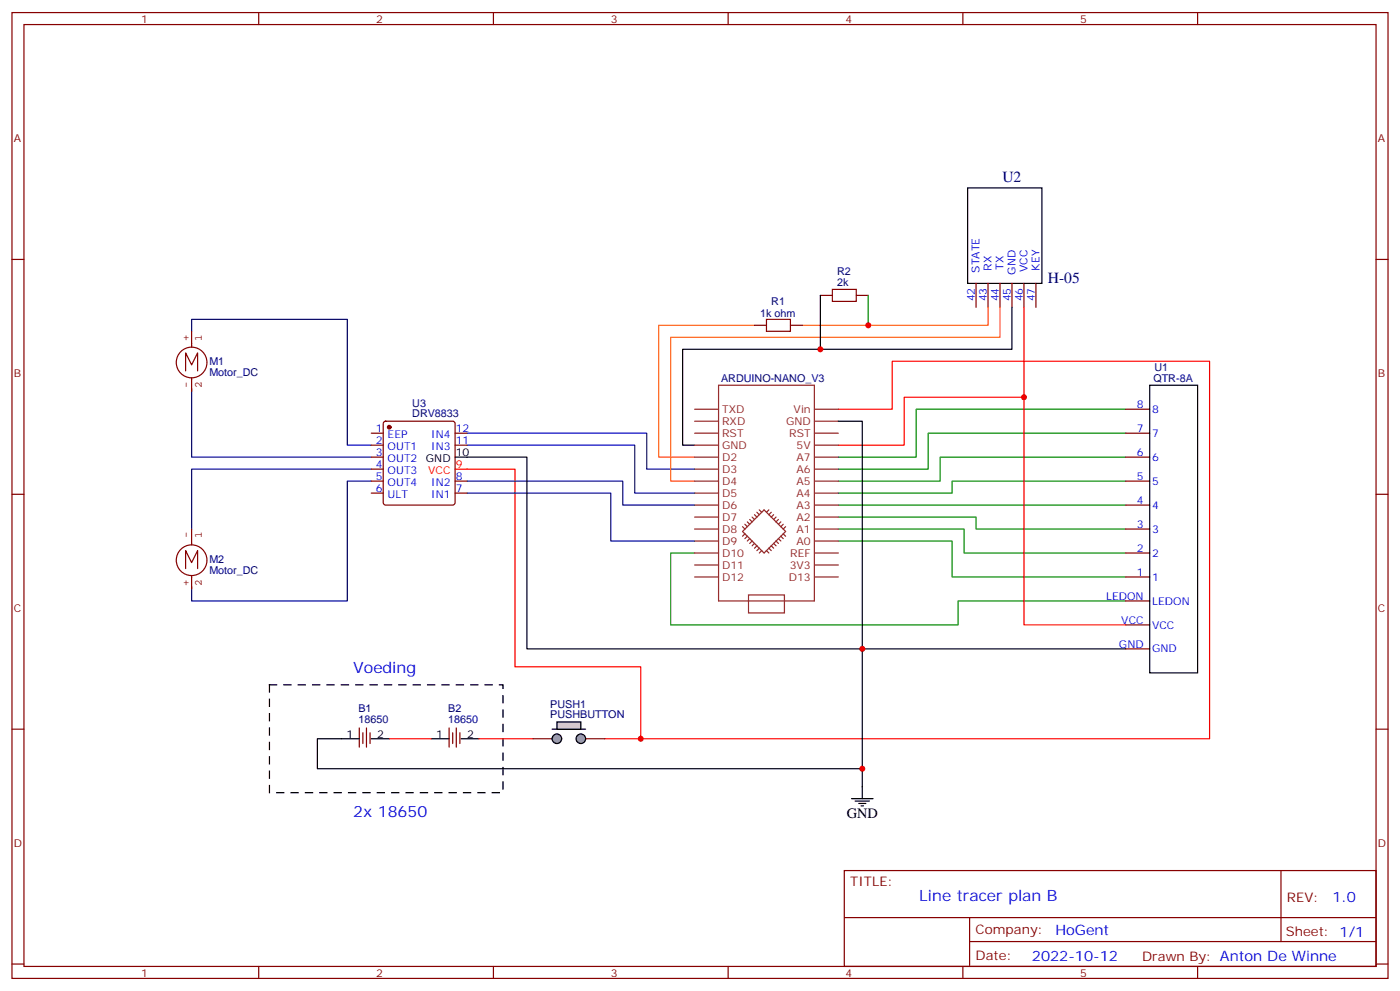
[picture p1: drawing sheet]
<svg xmlns="http://www.w3.org/2000/svg" width="412mm" height="292mm" viewBox="0 0 412 292" stroke-linecap="round" stroke-linejoin="round" font-family="sans-serif">
<g fill="none" stroke="#870000" stroke-width=".35">
<path d="M3.5 3.7h405.4v284.3h-405.4zM7.1 7.2h398.2v277.3h-398.2zM76.2 3.7v3.5M145.3 3.7v3.5M214.5 3.7v3.5M283.6 3.7v3.5M352.8 3.7v3.5M3.5 76.4h3.6M405.3 76.4h3.6M222.2 95.8h3.6M232.8 95.8h3.6M241.7 87h3.5"/>
<path d="M252.2 87h3.6M287.5 83.4v7.1M291 83.4v7.1M294.6 83.4v7.1M298.1 83.4v7.1M301.6 83.4v7.1M305.2 83.4v7.1M109.4 134.6h3.5M109.4 127.5h3.5M109.4 131.1h3.5M109.4 138.1h3.5M113.1 124.2l.5-.2h19.7l.5 .2 .3 .5v23.3l-.3 .5-.5 .2h-19.7l-.5-.2-.2-.5v-23.3z"/>
<path d="M134.1 127.5h3.5M134.1 131.1h3.5M331.6 134.6h7.1M331.6 127.5h7.1M331.6 120.5h7.1M3.5 145.5h3.6M109.4 141.6h3.5M109.4 145.2h3.5M134.1 141.6h3.5M134.1 145.2h3.5M331.6 155.8h7.1M331.6 148.7h7.1"/>
<path d="M331.6 141.6h7.1M405.3 145.5h3.6M331.6 169.9h7.1M331.6 162.8h7.1M331.6 176.9h7.1M331.6 184h7.1M331.6 191h7.1M3.5 214.7h3.6M105.8 214.3v5.7M106.9 215.7v3.2M107.9 214.3v5.7M109 215.7v3.2"/>
<path d="M132.3 214.3v5.7M133.3 215.7v3.2M134.4 214.3v5.7M135.5 215.7v3.2M157 217.5h7M171.1 217.5h7.1M405.3 214.7h3.6M248.7 256.3h156.6v28.2h-156.6zM377.3 256.3v20.9M248.7 270.1h156.5M285.6 277.2h119.6M285.6 270.1v14.2"/>
<path d="M3.5 283.8h3.6M76.2 284.5v3.5M145.3 284.5v3.5M214.5 284.5v3.5M283.6 284.5v3.5M352.8 284.5v3.5M405.3 283.8h3.6"/>
</g>
<path d="M285 55.3h21.9v28.1h-21.9zM241.7 87v15.8M298.1 90.5v12.3h-97v28.3h3.5M338.7 113.4h14.1v84.7h-14.1zM134.1 134.6h3.5M100.5 217.5h5.3M109.4 217.5h5.3M127 217.5h5.3M135.8 217.5h5.3" fill="none" stroke="#000" stroke-width=".35"/>
<path d="M301.6 90.5v26.4h-35.3v14.2h-19.4M301.6 116.9v67.1h30M134.1 138.1h17.6v58.2h37v21.2M246.9 120.5h15.9v-14.1h93.5v111.1h-178.1M114.7 217.5h12.3M141.1 217.5h15.9" fill="none" stroke="#f00" stroke-width=".35"/>
<path d="M79.4 201.6h68.8v31.8h-68.8z" fill="none" stroke="#000" stroke-width=".35" stroke-dasharray="2.1 2.1"/>
<path d="M255.8 87v8.8M331.6 134.6h-54.7v7h-30M331.6 127.5h-58.2v10.6h-26.5M331.6 120.5h-61.7v14.1h-23M246.9 159.3h33.6v10.6h51.1M246.9 155.8h37.1v7h47.6M246.9 152.2h40.6v3.6h44.1M246.9 148.7h84.7M331.6 141.6h-51.1v3.6h-33.6M204.6 162.8h-7v21.2h84.6v-7.1h49.4" fill="none" stroke="#008700" stroke-width=".35"/>
<path d="M56.4 97.5v-3.5h45.9v37.1h7.1M56.4 115.2v19.4h53M109.4 138.1h-53v17.7M137.6 127.5h52.9v10.6h14.1M137.6 131.1h49.4v14.1h17.6M109.4 141.6h-7.1v35.3h-45.9v-3.5M137.6 141.6h45.8v7.1h21.2M137.6 145.2h42.3v14.1h24.7" fill="none" stroke="#009" stroke-width=".35"/>
<path d="M222.2 95.8h-28.2v38.8h10.6M291 90.5v5.3h-54.6M294.6 90.5v8.8h-97v42.3h7" fill="none" stroke="#f60" stroke-width=".35"/>
<path d="M225.8 94h7v3.5h-7zM245.2 85.2h7v3.5h-7z" fill="none" stroke="#a10000" stroke-width=".35"/>
<g fill="none" stroke="#8c2424" stroke-width=".35">
<path d="M211.7 113.4h28.2v63.5h-28.2zM204.6 138.1h7.1M204.6 134.6h7.1M204.6 131.1h7.1M204.6 127.5h7.1M204.6 124h7.1M204.6 120.5h7.1M239.9 138.1h7M239.9 134.6h7M239.9 131.1h7M239.9 127.5h7M239.9 124h7"/>
<path d="M239.9 120.5h7M204.6 159.3h7.1M204.6 155.8h7.1M204.6 152.2h7.1M204.6 148.7h7.1M204.6 145.2h7.1M204.6 141.6h7.1M218.7 156.5l6.4-6.4 6.3 6.4-6.3 6.3zM218.7 155l.7 .8M219.4 154.3l.7 .7M219.4 157.2l-.7 .7M220.1 153.6l.7 .7"/>
<path d="M220.1 157.9l-.7 .7M220.8 152.9l.7 .7M220.8 158.6l-.7 .7M221.5 159.3l-.7 .7M221.5 152.2l.7 .7M222.2 151.5l.8 .7M222.2 160l-.7 .7M223 150.8l.7 .7M223.7 150.1l.7 .7M226.5 150.1l-.7 .7M227.2 150.8l-.7 .7M227.9 160l.7 .7"/>
<path d="M227.9 151.5l-.7 .7M228.6 159.3l.7 .7M228.6 152.2l-.7 .7M229.3 158.6l.7 .7M229.3 152.9l-.7 .7M230 157.9l.7 .7M230 153.6l-.7 .7M230.7 157.2l.7 .7M230.7 154.3l-.7 .7M231.4 155l-.7 .8M239.9 159.3h7M239.9 155.8h7"/>
<path d="M239.9 152.2h7M239.9 148.7h7M239.9 145.2h7M239.9 141.6h7M204.6 166.3h7.1M204.6 162.8h7.1M204.6 169.9h7.1M220.5 175.2h10.6v5.2h-10.6zM223 160.7l-.8 .7M223.7 161.4l-.7 .7M224.4 162.1l-.7 .7M225.8 162.1l.7 .7"/>
<path d="M226.5 161.4l.7 .7M227.2 160.7l.7 .7M239.9 166.3h7M239.9 162.8h7M239.9 169.9h7"/>
</g>
<circle cx="114.7" cy="125.8" r=".53" fill="#870000" stroke="#870000" stroke-width=".35"/>
<path d="M56.4 97.5v4.7M54.7 109.2v-5.3l1.7 3.5 1.8-3.5v5.3M56.4 111.2v4M61 106.7a4.5 4.5 0 0 0-6.5-4 4.5 4.5 0 0 0-.9 7.6 4.5 4.5 0 0 0 7.3-2.6l.1-.8M56.4 155.8v4.6M54.7 167.4v-5.3l1.7 3.5 1.8-3.5v5.3M56.4 169.4v4M61 164.9a4.5 4.5 0 0 0-6.5-4 4.5 4.5 0 0 0-.9 7.6 4.5 4.5 0 0 0 7.3-2.6l.1-.8" fill="none" stroke="#850000" stroke-width=".35"/>
<g fill="#999" stroke="#000" stroke-width=".35">
<circle cx="164" cy="217.5" r="1.41"/>
<circle cx="171.1" cy="217.5" r="1.41"/>
</g>
<path d="M162.6 214.7h9.9" fill="none" stroke="#000" stroke-width=".35"/>
<path d="M164 212.5h7.1v2.2h-7.1z" fill="#ccc" stroke="#000" stroke-width=".35"/>
<path d="M246.9 124h7.1v67h-98.8v-56.4h-17.6M331.6 191h-77.6v44.1M100.5 217.5h-7v8.8h160.5M250.8 235.1h6.4M251.9 235.8h4.2M252.9 236.5h2.2M253.6 237.2h.8" fill="none" stroke="#000" stroke-width=".35"/>
<g fill="#c00">
<circle cx="188.7" cy="217.5" r=".88"/>
<circle cx="255.8" cy="95.8" r=".88"/>
<circle cx="241.7" cy="102.8" r=".88"/>
<circle cx="254" cy="191" r=".88"/>
<circle cx="254" cy="226.3" r=".88"/>
<circle cx="301.6" cy="116.9" r=".88"/>
</g>
<g font-size="4.6" fill="#000080">
<text x="295.3" y="53.4">U2</text>
<text x="308.7" y="83.4">H-05</text>
</g>
<g font-size="4.6" fill="#00f">
<text x="104.1" y="198.1">Voeding</text>
<text x="104.1" y="240.4">2x 18650</text>
<text x="270.8" y="265.3">Line tracer plan B</text>
</g>
<text font-size="4.2" x="249.4" y="240.8">GND</text>
<g font-size="4.2" fill="#00f">
<text x="392.5" y="265.6">1.0</text>
<text x="310.9" y="275.1">HoGent</text>
<text x="304" y="282.9">2022-10-12</text>
</g>
<g font-size="3.9" fill="#800">
<text x="250.5" y="260.9">TITLE:</text>
<text x="379.1" y="265.6">REV:</text>
<text x="287.4" y="275.1">Company:</text>
<text x="378.7" y="275.7">Sheet: 1/1</text>
<text x="287.4" y="282.8">Date:</text>
<text x="336.4" y="282.8">Drawn By: Anton De Winne</text>
</g>
<g font-size="3.2" fill="#800">
<text x="41.6" y="6.7">1</text>
<text x="110.8" y="6.7">2</text>
<text x="179.9" y="6.7">3</text>
<text x="249.1" y="6.7">4</text>
<text x="318.2" y="6.7">5</text>
<text x="4.1" y="41.8">A</text>
<text x="405.9" y="41.8">A</text>
<text x="4.1" y="110.9">B</text>
<text x="405.9" y="110.9">B</text>
<text x="4.1" y="180.1">C</text>
<text x="405.9" y="180.1">C</text>
<text x="4.1" y="249.2">D</text>
<text x="405.9" y="249.2">D</text>
<text x="41.6" y="287.5">1</text>
<text x="110.8" y="287.5">2</text>
<text x="179.9" y="287.5">3</text>
<text x="249.1" y="287.5">4</text>
<text x="318.2" y="287.5">5</text>
</g>
<g font-size="3.2" fill="#000080">
<text x="246.6" y="81">R2</text>
<text x="227.2" y="89.8">R1</text>
<text x="246.6" y="84.1">2k</text>
<text x="223.9" y="93.4">1k ohm</text>
<text x="61.7" y="107.5">M1</text>
<text x="61.7" y="110.7">Motor_DC</text>
<text x="212.4" y="112.4">ARDUINO-NANO_V3</text>
<text x="339.7" y="112.4">QTR-8A</text>
<text x="340.1" y="109.2">U1</text>
<text x="121.4" y="119.7">U3</text>
<text x="121.4" y="122.9">DRV8833</text>
<text x="61.7" y="165.7">M2</text>
<text x="61.7" y="168.9">Motor_DC</text>
<text x="105.6" y="209.6">B1</text>
<text x="132" y="209.6">B2</text>
<text x="162.1" y="208.3">PUSH1</text>
<text x="105.6" y="212.8">18650</text>
<text x="132" y="212.8">18650</text>
<text x="162.1" y="211.5">PUSHBUTTON</text>
</g>
<g font-size="3.2" fill="#00f">
<text x="288.6" y="80.3" transform="rotate(-90 288.6 80.3)">STATE</text>
<text x="292.1" y="79.7" transform="rotate(-90 292.1 79.7)">RX</text>
<text x="295.6" y="79.4" transform="rotate(-90 295.6 79.4)">TX</text>
<text x="299.2" y="80.8" transform="rotate(-90 299.2 80.8)">GND</text>
<text x="302.7" y="80.2" transform="rotate(-90 302.7 80.2)">VCC</text>
<text x="306.2" y="79.7" transform="rotate(-90 306.2 79.7)">KEY</text>
<text x="287.2" y="88.7" transform="rotate(-90 287.2 88.7)">42</text>
<text x="290.7" y="88.7" transform="rotate(-90 290.7 88.7)">43</text>
<text x="294.2" y="88.7" transform="rotate(-90 294.2 88.7)">44</text>
<text x="297.7" y="88.7" transform="rotate(-90 297.7 88.7)">45</text>
<text x="301.3" y="88.7" transform="rotate(-90 301.3 88.7)">46</text>
<text x="304.8" y="88.7" transform="rotate(-90 304.8 88.7)">47</text>
<text x="334.9" y="120.1">8</text>
<text x="339.4" y="121.5">8</text>
<text x="110.7" y="127.2">1</text>
<text x="110.7" y="130.7">2</text>
<text x="114.2" y="128.9">EEP</text>
<text x="127" y="128.9">IN4</text>
<text x="134.2" y="130.7">11</text>
<text x="134.2" y="127.2">12</text>
<text x="334.9" y="127.2">7</text>
<text x="339.4" y="128.6">7</text>
<text x="110.7" y="134.2">3</text>
<text x="110.7" y="137.8">4</text>
<text x="114.2" y="132.5">OUT1</text>
<text x="114.2" y="136">OUT2</text>
<text x="127" y="132.5">IN3</text>
<text x="334.9" y="134.2">6</text>
<text x="339.4" y="135.6">6</text>
<text x="110.7" y="141.3">5</text>
<text x="114.2" y="139.5">OUT3</text>
<text x="114.2" y="143.1">OUT4</text>
<text x="127" y="143.1">IN2</text>
<text x="134.2" y="141.3">8</text>
<text x="334.9" y="141.3">5</text>
<text x="339.4" y="142.7">5</text>
<text x="110.7" y="144.8">6</text>
<text x="114.2" y="146.6">ULT</text>
<text x="127" y="146.6">IN1</text>
<text x="134.2" y="144.8">7</text>
<text x="334.9" y="148.3">4</text>
<text x="339.4" y="149.8">4</text>
<text x="334.9" y="155.4">3</text>
<text x="339.4" y="156.8">3</text>
<text x="334.9" y="162.5">2</text>
<text x="339.4" y="163.9">2</text>
<text x="334.9" y="169.5">1</text>
<text x="339.4" y="170.9">1</text>
<text x="325.8" y="176.6">LEDON</text>
<text x="339.4" y="178">LEDON</text>
<text x="330.3" y="183.6">VCC</text>
<text x="339.4" y="185">VCC</text>
<text x="329.6" y="190.7">GND</text>
<text x="339.4" y="192.1">GND</text>
</g>
<g font-size="3.2" fill="#840000">
<text x="55.7" y="100.3" transform="rotate(-90 55.7 100.3)">+</text>
<text x="59.4" y="100.3" transform="rotate(-90 59.4 100.3)">1</text>
<text x="55.7" y="114.4" transform="rotate(-90 55.7 114.4)">-</text>
<text x="59.4" y="114.4" transform="rotate(-90 59.4 114.4)">2</text>
<text x="55.7" y="158.5" transform="rotate(-90 55.7 158.5)">-</text>
<text x="59.4" y="158.5" transform="rotate(-90 59.4 158.5)">1</text>
<text x="55.7" y="172.6" transform="rotate(-90 55.7 172.6)">+</text>
<text x="59.4" y="172.6" transform="rotate(-90 59.4 172.6)">2</text>
</g>
<g font-size="3.2" fill="#8d2323">
<text x="212.7" y="125.1">RXD</text>
<text x="212.7" y="121.5">TXD</text>
<text x="231.5" y="125.1">GND</text>
<text x="233.8" y="121.5">Vin</text>
<text x="212.7" y="128.6">RST</text>
<text x="232.5" y="128.6">RST</text>
<text x="212.7" y="135.6">D2</text>
<text x="212.7" y="132.1">GND</text>
<text x="234.6" y="132.1">5V</text>
<text x="234.6" y="135.6">A7</text>
<text x="212.7" y="142.7">D4</text>
<text x="212.7" y="139.2">D3</text>
<text x="234.6" y="139.2">A6</text>
<text x="234.6" y="142.7">A5</text>
<text x="212.7" y="149.8">D6</text>
<text x="212.7" y="146.2">D5</text>
<text x="234.6" y="146.2">A4</text>
<text x="234.6" y="149.8">A3</text>
<text x="212.7" y="153.3">D7</text>
<text x="234.6" y="153.3">A2</text>
<text x="212.7" y="160.3">D9</text>
<text x="212.7" y="156.8">D8</text>
<text x="234.6" y="156.8">A1</text>
<text x="234.6" y="160.3">A0</text>
<text x="212.7" y="167.4">D11</text>
<text x="212.7" y="163.9">D10</text>
<text x="232.6" y="167.4">3V3</text>
<text x="232.8" y="163.9">REF</text>
<text x="212.7" y="170.9">D12</text>
<text x="232.4" y="170.9">D13</text>
</g>
<g font-size="3.2">
<text x="125.5" y="136">GND</text>
<text x="134.2" y="134.2">10</text>
<text x="102.1" y="217.1">1</text>
<text x="111.1" y="217.1">2</text>
<text x="128.5" y="217.1">1</text>
<text x="137.6" y="217.1">2</text>
</g>
<g font-size="3.2" fill="#f00">
<text x="134.2" y="137.8">9</text>
<text x="126.1" y="139.5">VCC</text>
</g>
</svg>
